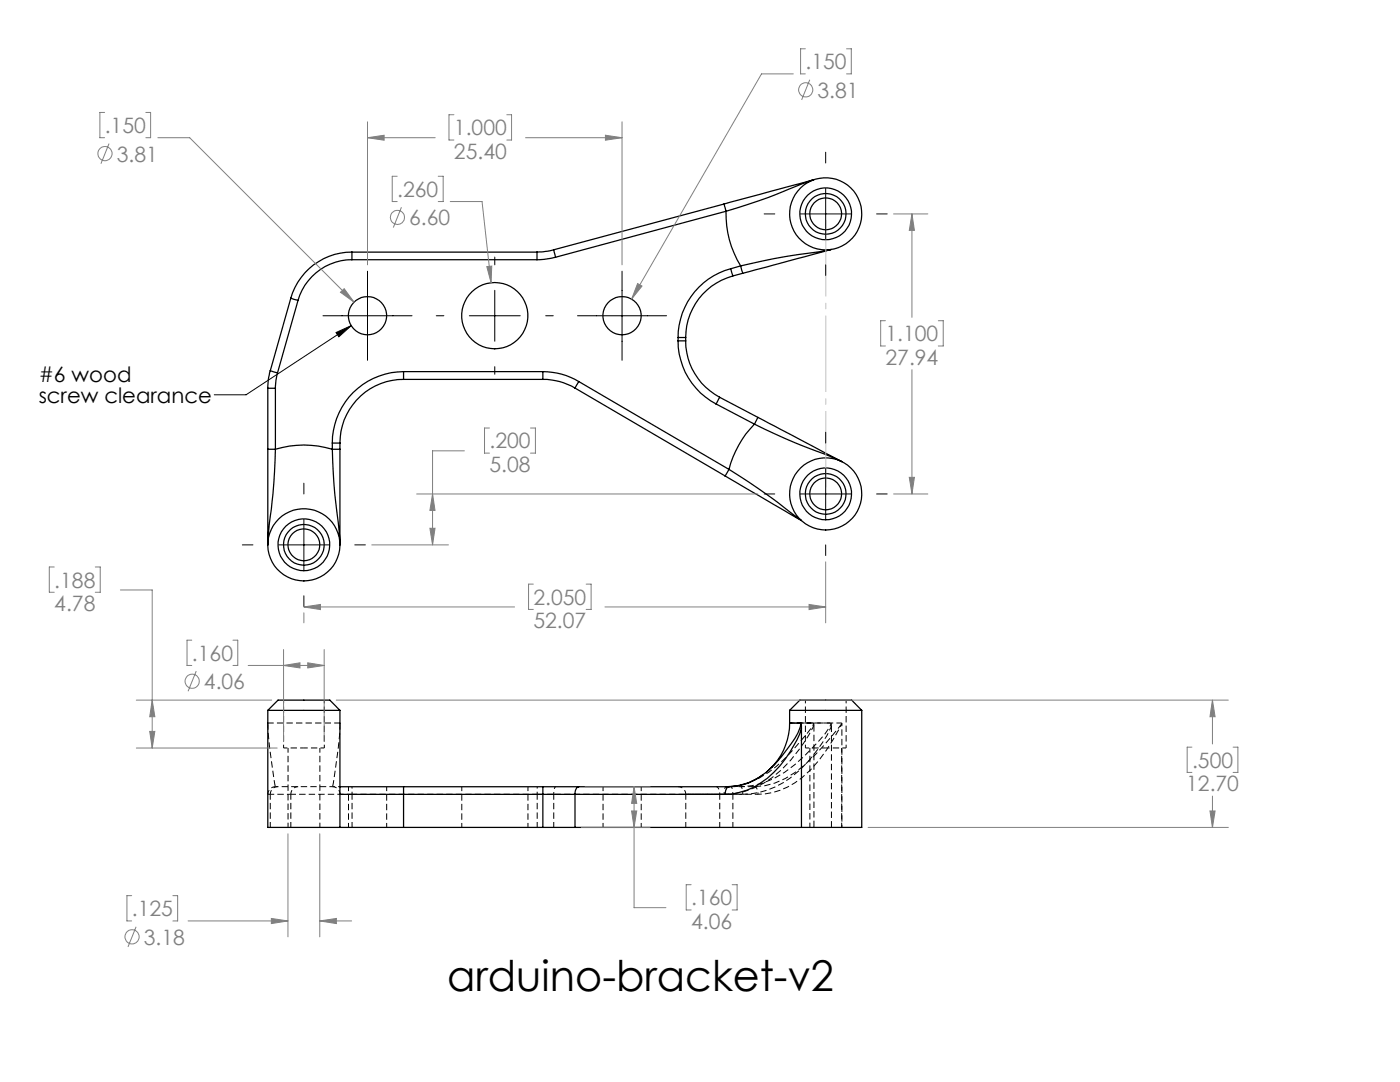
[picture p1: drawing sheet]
<svg xmlns="http://www.w3.org/2000/svg" width="279mm" height="216mm" viewBox="0 0 279 216" stroke-linecap="round" stroke-linejoin="round" font-family="sans-serif">
<g fill="none" stroke="#000" stroke-width=".25">
<path d="M162.3 35.9l-1.9 .6a130.6 130.6 0 0 1-15.5 5.7M162.4 35.9l-17.9 4.8M58 59.5l1.5 .4M58 59.5l-4.1 14.5M59.5 59.9l-4.1 14.5M70.2 50.3v1.5M70.2 51.8a11.2 11.2 0 0 0-10.7 8.1M70.2 50.3a12.6 12.6 0 0 0-12.2 9.2M70.2 50.3h37M70.2 51.8h37M107.2 50.3v1.5M110.5 49.8l-1.2 .3-2.1 .2"/>
<path d="M110.5 49.8l.4 1.5M110.9 51.3l-2.3 .5h-1.4M144.5 40.7l.4 1.5M144.5 40.7l-34 9.1M144.9 42.2a19.7 19.7 0 0 0 2.9 10.9M144.9 42.2l-34 9.1M145.8 53.6l.4 1.5M145.8 53.6a14.2 14.2 0 0 0-10.5 13.7M146.2 55.1a12.7 12.7 0 0 0-9.4 12.2M147.8 53.1l.4 1.4M147.8 53.1l-2 .5M148.2 54.5l-2 .6"/>
<path d="M165.8 49.8l-1.8 .4a133.1 133.1 0 0 0-16.2 2.9M165.9 49.8l-17.7 4.7M53.4 77.5h1.6M53.4 77.5v12.1M53.9 74l-.3 1.7-.2 1.8M53.9 74l1.5 .4M55 77.5v12.1M55.4 74.4l-.3 1.5-.1 1.6M80.5 74.2v1.5M80.5 75.7a12.7 12.7 0 0 0-12.7 12.7M80.5 74.2a14.2 14.2 0 0 0-14.2 14.2M80.5 75.7h27.8"/>
<path d="M80.5 74.2h27.8M108.3 74.2v1.5M108.3 74.2a13.8 13.8 0 0 1 7.2 1.9M108.3 75.7a12.4 12.4 0 0 1 6.5 1.7M114.8 77.4l29.9 17.6M115.5 76.1l-.7 1.3M115.5 76.1l30 17.6M135.3 68a14.2 14.2 0 0 0 7.6 12.6M135.3 68h1.5M135.3 67.3h1.5M135.3 67.3v.7M136.8 68a12.8 12.8 0 0 0 6.8 11.3"/>
<path d="M136.8 67.3v.7M143.6 79.3l-.7 1.3M143.6 79.3l7.7 4M53.4 89.6h1.6M53.4 89.6v19.1l.2-2.2a163.7 163.7 0 0 0 1.4-16.9M55 89.6a19.5 19.5 0 0 1 11.3 0M66.3 89.6a141.4 141.4 0 0 0 1.4 16.9l.1 2.2v-19.1M66.3 89.6h1.5M66.3 88.4h1.5M66.3 88.4v1.2M67.8 88.4v1.2M142.9 80.6l7.7 4"/>
<path d="M144.7 95l15.2 8.9M145.5 93.7l-.8 1.3M145.5 93.7a155.5 155.5 0 0 1 14.3 10.1M150.6 84.6a20.1 20.1 0 0 0-5.1 9.1M151.3 83.3l16.7 8.8-2.2-1a140.6 140.6 0 0 1-15.2-6.5M151.3 83.3l-.7 1.3M53.4 141.7l2.1-2h10.3l2 2M53.4 141.7h14.4M53.4 141.7v23.4h14.4M67.8 158.5h12.7M67.8 157h12.7M67.8 141.7v23.4"/>
<path d="M80.5 157v1.5M80.5 158.5h27.8M80.5 157h27.8M80.5 158.5v6.6M108.3 158.5h6.5M108.3 157v1.5M108.3 157h7.2M108.3 158.5v6.6M114.8 158.5v6.6M114.8 158.5h29.9M115.5 157a1.38 1.38 0 0 0-.7 1.5M115.5 157h30"/>
<path d="M145.5 157a1.45 1.45 0 0 0-.8 1.5M152.2 154.7a12.3 12.3 0 0 1-7.3 2.3M157.6 144.3a12.8 12.8 0 0 1-4.7 9.9M157.6 141.7l2-2h10.4l2 2M157.6 141.7h14.4M157.6 144.3h2.2M157.6 141.7v2.6M159.8 144.3l.1 1M159.8 144.3a9.9 9.9 0 0 1-2.6 5 19.3 19.3 0 0 1-7.9 7l-1.9 .5-1.9 .2M159.9 145.3a22.1 22.1 0 0 1-8.7 11.4 13.2 13.2 0 0 1-6.5 1.8M159.9 145.3v19.8M172 141.7v23.4h-12.1"/>
<path d="M67.8 165.1h12.7M80.5 165.1h27.8M108.3 165.1h6.5M114.8 165.1h45.1"/>
<circle cx="164.8" cy="42.7" r="4.1"/>
<circle cx="164.8" cy="42.7" r="5.2"/>
<circle cx="164.8" cy="42.7" r="3.2"/>
<circle cx="164.8" cy="42.7" r="7.2"/>
<circle cx="73.3" cy="63" r="3.8"/>
<circle cx="98.7" cy="63" r="6.6"/>
<circle cx="124.1" cy="63" r="3.8"/>
<circle cx="164.8" cy="98.6" r="4.1"/>
<circle cx="164.8" cy="98.5" r="5.2"/>
<circle cx="164.8" cy="98.6" r="3.2"/>
<circle cx="164.8" cy="98.6" r="7.2"/>
<circle cx="60.6" cy="108.7" r="4.1"/>
<circle cx="60.6" cy="108.7" r="5.2"/>
<circle cx="60.6" cy="108.7" r="3.2"/>
<circle cx="60.7" cy="108.7" r="7.2"/>
</g>
<path d="M67.9 144.3h-14.4M136.9 158.5h6.7M144.5 158.5a17.5 17.5 0 0 0 13.3-6.8 31.3 31.3 0 0 0 4.6-7.1" fill="none" stroke="#000" stroke-width=".2" stroke-dasharray="1.3 .6" stroke-dashoffset=".1" stroke-linecap="butt"/>
<path d="M53.9 158.5h4.1M56.6 149.2h4.1M60.7 149.2h4M151.3 158.5a14.5 14.5 0 0 0 10.5-4.9 40.9 40.9 0 0 0 6.2-9.2M160.7 149.2h4.1M164.8 149.2h4.1" fill="none" stroke="#000" stroke-width=".2" stroke-dasharray="1.3 .6" stroke-dashoffset=".5" stroke-linecap="butt"/>
<path d="M55 157l-.5-2.9a74.1 74.1 0 0 1-1-9.8M67.9 144.3a89.6 89.6 0 0 1-1.6 12.7M107.2 158.5h3.3M162.4 144.6v20.5M168 144.3a48.1 48.1 0 0 1-9.3 9.8 14 14 0 0 1-8.1 2.9" fill="none" stroke="#000" stroke-width=".2" stroke-dasharray="1.3 .6" stroke-dashoffset="-.1" stroke-linecap="butt"/>
<path d="M53.5 158.5a1.52 1.52 0 0 1 1.5-1.5M53.9 158.5a1.5 1.5 0 0 1 1.5-1.5M58 158.5a1.5 1.5 0 0 1 1.5-1.5M67.9 158.5a1.52 1.52 0 0 0-1.6-1.5M69.6 157v8.1M92.2 157v8.1M120.4 157v8.1M136.9 158.5a1.52 1.52 0 0 0-1.6-1.5M77.2 165.1v-8.1M105.4 165.1v-8.1M128 165.1v-8.1" fill="none" stroke="#000" stroke-width=".2" stroke-dasharray="1.3 .6" stroke-dashoffset=".4" stroke-linecap="butt"/>
<path d="M55 157h11.3M146.3 158.5h-9.4M162.4 144.3a3.4 3.4 0 0 1-1.1 1.8l-.9 1a31.1 31.1 0 0 1-9 8.2l-1.2 .5" fill="none" stroke="#000" stroke-width=".2" stroke-dasharray="1.3 .6" stroke-dashoffset=".7" stroke-linecap="butt"/>
<path d="M53.5 158.5h.4M145.5 157h5.1M152.9 154.1l-.1 .1M162.4 144.6v-.3M165.8 144.3l.1 .5M165.9 144.8v20.3M168 144.4v-.1" fill="none" stroke="#000" stroke-width=".2" stroke-dasharray="1.3 .6" stroke-linecap="butt"/>
<path d="M66.3 157h1.6M70.3 158.5v-1.5M107.2 158.5v-1.5M110.5 158.5a1.8 1.8 0 0 1 .4-1.5M144.5 158.5a1.8 1.8 0 0 1 .4-1.5M146.3 158.5a1.8 1.8 0 0 0-.4-1.5M148.2 158.5a1.8 1.8 0 0 0-.4-1.5M168 144.4v20.7" fill="none" stroke="#000" stroke-width=".2" stroke-dasharray="1.3 .6" stroke-dashoffset=".8" stroke-linecap="butt"/>
<path d="M143.6 158.5a1.38 1.38 0 0 0-.7-1.5M151.3 158.5a1.38 1.38 0 0 0-.7-1.5" fill="none" stroke="#000" stroke-width=".2" stroke-dasharray="1.3 .6" stroke-dashoffset=".9" stroke-linecap="butt"/>
<path d="M56.6 139.7v9.5M160.7 139.7v9.5M64.7 149.2v-9.5M143.6 158.5h7.7M147.8 157a18.3 18.3 0 0 0 12.7-6.1 29.4 29.4 0 0 0 5.3-6.3v-.3M148.2 158.5h-1.9M168.9 149.2v-9.5" fill="none" stroke="#000" stroke-width=".2" stroke-dasharray="1.3 .6" stroke-dashoffset=".6" stroke-linecap="butt"/>
<path d="M58 158.5h12.3M58 158.5v6.6M107.2 158.5v6.6M136.9 158.5v6.6M146.3 158.5v6.6M168 144.3h-10.4M53.9 165.1v-6.6M70.3 165.1v-6.6M110.5 165.1v-6.6M143.6 165.1v-6.6" fill="none" stroke="#000" stroke-width=".2" stroke-dasharray="1.3 .6" stroke-dashoffset=".2" stroke-linecap="butt"/>
<path d="M57.5 149.2v15.9M70.3 158.5h36.9M161.6 149.2v15.9M165.9 144.8a27.2 27.2 0 0 1-9.7 11.4 15.7 15.7 0 0 1-8 2.3M63.8 165.1v-15.9M168 165.1v-15.9" fill="none" stroke="#000" stroke-width=".2" stroke-dasharray="1.3 .6" stroke-dashoffset=".3" stroke-linecap="butt"/>
<path d="M110.5 158.5h34M162.4 144.3h-4.8h8.2" fill="none" stroke="#000" stroke-width=".2" stroke-dasharray="1.3 .6" stroke-dashoffset="-.2" stroke-linecap="butt"/>
<g fill="none" stroke="#808080" stroke-width=".2">
<path d="M158.3 14.7h-6.3l-26 45M160.7 9.7h-.9v5h.9M161.6 15.9l-1.6 4M168.9 9.7h1v5h-1M20.9 22.4h-1v5.1h1M21.8 28.6l-1.7 4.1M29.1 22.4h1v5.1h-1M31.5 27.5h6.4l32.8 32.8M73.3 24.3v28.5M73.3 27.5h13.6M73.3 27.5l3.4-.5v1zM79.3 35.2h-1v5h1"/>
<path d="M87.5 35.2h.9v5h-.9M90.6 22.9h-1v5h1M101.1 22.9h1v5h-1M104.9 27.5h19.2M120.8 27l3.3 .5-3.3 .5zM124.1 24.3v28.5M67.9 58.3l.8-.7 2 2.7zM80.1 41.3l-1.6 4.1M89.9 40.2h6.3l1.8 16.2M97.2 53.2l.9-.1-.1 3.3zM127.2 56.6l.9 .5-2.1 2.6zM178.3 42.7h6.9"/>
<path d="M182 42.7v20.6M182 42.7l.5 3.3h-1zM176.7 64h-.9v5h.9M182 73.8v24.8M187.3 64h.9v5h-.9M83.1 98.6h68.1M86.3 98.6l.5 3.2h-1zM92.7 90h-6.4v18.7M97.7 85.4h-1v5h1M105.9 85.4h1v5h-1M178.3 98.6h6.9M181.5 95.2h1l-.5 3.4z"/>
<path d="M10.8 113.1h-1v5.1h1M19 113.1h1v5.1h-1M24 117.7h6.4v31.6M74.2 108.7h15.3M85.8 105.4h1l-.5 3.3zM106.4 116.6h-.9v5h.9M117 116.6h1v5h-1M164.8 112.1v12.2M27.2 139.7h27M30.4 139.7l.5 3.3h-1zM38.3 127.7h-1v5.1h1M39.2 133.9l-1.7 4"/>
<path d="M46.5 127.7h.9v5.1h-.9M49.5 132.8h15.2M56.6 129.6v18.4M56.6 132.8l3.3-.5v1zM60.6 122.3v2M60.6 121.1h42.1M60.6 121.1l3.4-.5v1zM61.4 132.3l3.3 .5-3.3 .5zM64.7 129.6v18.4M67.1 139.7h178M120.7 121.1h44.1M161.5 120.6l3.3 .5-3.3 .5z"/>
<path d="M242 139.7v8.7M242 139.7l.5 3.3h-1zM27.2 149.3h28.1M29.9 145.9h1l-.5 3.4zM116.8 157h12.9M126.5 157v24.1h6.4M126.5 157l.6 3.3h-1.1zM237.9 149.1h-1v5h1M242 158.9v6.2M246.1 149.1h1v5h-1M26.3 178.7h-1v5.1h1M34.5 178.7h1v5.1h-1"/>
<path d="M57.5 166.4v20.5M63.8 166.4v20.5M116 165.1h13.7M126 161.8h1.1l-.6 3.3zM137.9 176.5h-1v5.1h1M146.1 176.5h1v5.1h-1M173.2 165.1h71.9M241.5 161.8h1l-.5 3.3zM27.2 184.9l-1.7 4M37.5 183.8h20M54.2 183.3l3.3 .5-3.3 .5zM63.8 183.8h6.4"/>
<path d="M63.8 183.8l3.3-.5v1z"/>
<circle cx="160.8" cy="17.9" r="1.41"/>
<circle cx="20.9" cy="30.6" r="1.42"/>
<circle cx="79.3" cy="43.4" r="1.4"/>
<circle cx="38.4" cy="135.9" r="1.41"/>
<circle cx="26.3" cy="186.9" r="1.42"/>
</g>
<g fill="none" stroke="#000" stroke-width=".2">
<path d="M164.8 30.4v2.1M164.8 37.6v10.2M73.3 54.1v17.8M98.7 51.3v1.5M98.7 57.9v10.2M124.1 54.1v17.8M152.5 42.7h2.1M159.7 42.7h10.2M164.8 52.8v2.2M174.9 42.7h2.2M64.5 63h17.7M67.1 66.4l3-1.4-2.5 2.2z"/>
<path d="M70.1 65l-21 13.8h-6.3M87.1 63h1.5M93.7 63h10.1M98.7 73.2v1.5M108.9 63h1.5M115.3 63h17.7M60.6 96.4v2.2M152.5 98.6h2.1M159.7 98.6h10.2M164.8 86.3v2.1M164.8 93.5v10.1M174.9 98.6h2.2"/>
<path d="M48.4 108.7h2.1M55.6 108.7h10.1M60.6 103.6v10.2M60.6 118.9v2.1M70.8 108.7h2.1M164.8 108.7v2.1"/>
</g>
<path d="M164.8 42.7v55.8" fill="none" stroke="#c0c0c0" stroke-width=".2" stroke-dasharray="15.2 1.3 1.3 1.3" stroke-dashoffset="-1.3" stroke-linecap="butt"/>
<path d="M67.1 66.4l3-1.4-2.5 2.2z" fill="#000"/>
<path d="M182 42.7l.5 3.3h-1zM181.5 95.2h1l-.5 3.4zM161.5 120.6l3.3 .5-3.3 .5zM60.6 121.1l3.4-.5v1zM85.8 105.4h1l-.5 3.3zM86.3 98.6l.5 3.2h-1zM73.3 27.5l3.4-.5v1zM120.8 27l3.3 .5-3.3 .5zM67.9 58.3l2.8 2-2-2.7zM127.2 56.6l-1.2 3.1 2.1-2.6zM97.2 53.2l.8 3.2 .1-3.3zM242 139.7l.5 3.3h-1zM241.5 161.8h1l-.5 3.3zM61.4 132.3l3.3 .5-3.3 .5zM56.6 132.8l3.3-.5v1zM30.4 139.7l.5 3.3h-1zM29.9 145.9h1l-.5 3.4zM54.2 183.3l3.3 .5-3.3 .5zM63.8 183.8l3.3-.5v1zM126.5 157l.6 3.3h-1.1zM126 161.8h1.1l-.6 3.3z" fill="#808080"/>
<text font-size="8.5" x="89.2" y="197.7">arduino-bracket-v2</text>
<g font-size="4.2" fill="#808080">
<text x="160.7" y="13.8">.150</text>
<text x="163.1" y="19.5">3.81</text>
<text x="20.9" y="26.5">.150</text>
<text x="90.6" y="27">1.000</text>
<text x="23.3" y="32.2">3.81</text>
<text x="90.6" y="31.8">25.40</text>
<text x="79.3" y="39.3">.260</text>
<text x="81.7" y="45">6.60</text>
<text x="176.7" y="68.1">1.100</text>
<text x="176.7" y="72.8">27.94</text>
<text x="97.7" y="89.5">.200</text>
<text x="97.7" y="94.2">5.08</text>
<text x="10.8" y="117.2">.188</text>
<text x="10.8" y="122">4.78</text>
<text x="106.4" y="120.6">2.050</text>
<text x="106.4" y="125.4">52.07</text>
<text x="38.3" y="131.8">.160</text>
<text x="40.7" y="137.5">4.06</text>
<text x="237.9" y="153.2">.500</text>
<text x="236.7" y="157.9">12.70</text>
<text x="26.3" y="182.8">.125</text>
<text x="137.9" y="180.6">.160</text>
<text x="137.9" y="185.4">4.06</text>
<text x="28.7" y="188.5">3.18</text>
</g>
<g font-size="4.2">
<text x="7.7" y="76.2">#6 wood</text>
<text x="7.7" y="80.4">screw clearance</text>
</g>
</svg>
